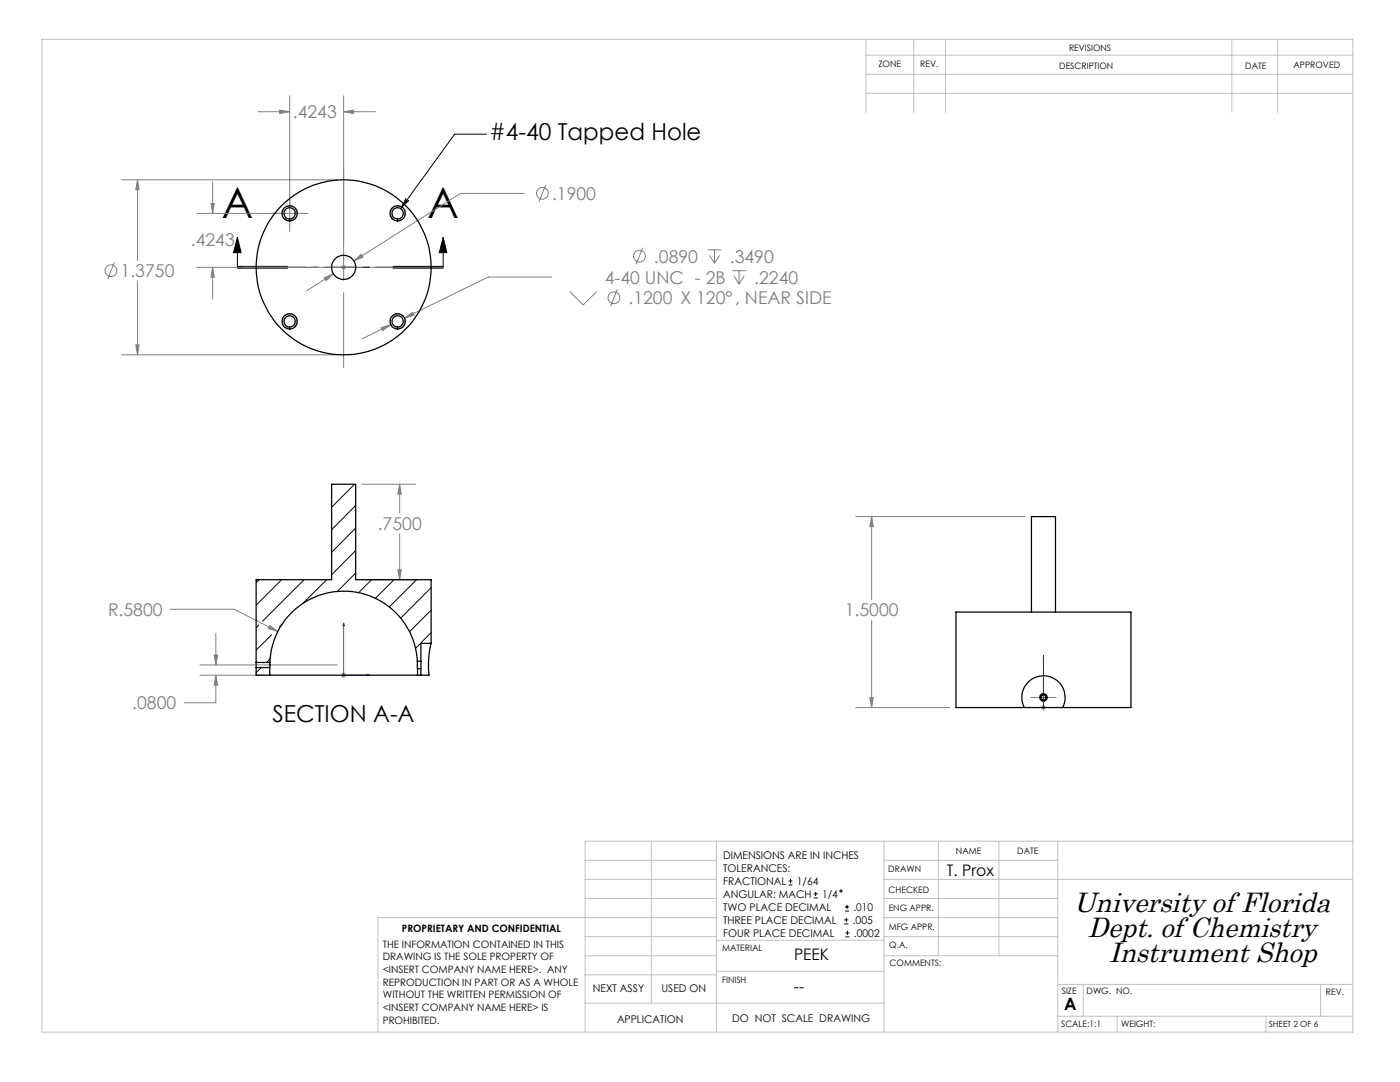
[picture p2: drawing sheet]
<svg xmlns="http://www.w3.org/2000/svg" width="279mm" height="216mm" viewBox="0 0 279 216" stroke-linecap="round" stroke-linejoin="round" font-family="sans-serif">
<g fill="none" stroke="#808080" stroke-width=".2">
<path d="M57.8 19.1v27.1M68.6 19.1v36.8M24.3 35.9h43M27.4 35.9v16.1M27.4 35.9l.4 2h-.7zM42.4 36.2v6.4M51.5 22.3h6.3M55.8 22l2 .3-2 .3zM68.6 22.3l2-.3v.6zM68.6 22.3h6.3M104.6 38.6h-12.7l-21.3 13.5M108.9 36.9l-1.3 3.4"/>
<path d="M22.8 52.3l-1.3 3.4M27.4 56.1v14.7M42.1 40.6h.7l-.4 2zM42.4 53.3v6.4M42.4 53.3l.4 2h-.7zM61.5 42.6h-22.2M64.7 55.4l1.8-.8-1.4 1.4zM66.5 54.6l-5.3 3.4M68.2 53l.7 .7M68.6 58.4v14.9M68.9 53l-.7 .7M70.6 52.1l1.5-1.4 .4 .6z"/>
<path d="M71.1 53.3h-31.8M73.7 53.3h14.9M110.1 55.3h-12.7l-16.7 8.2M113.7 58.2l2.7 2.7 2.7-2.7M123.2 57.7l-1.4 3.4M128.3 49.4l-1.4 3.4M141.3 49.8h2.6M141.6 50.9l1 1.6M142.6 49.8v2.7M143.6 50.9l-1 1.6M146.2 54h2.6M146.5 55.1l1 1.6"/>
<path d="M147.5 54v2.7M148.5 55.1l-1 1.6M24.3 70.8h43M27.1 68.8h.7l-.4 2zM76.1 65.4l1.9-.6-1.7 1.2zM78 64.8l-5.7 2.8M80.7 63.5l1.7-1.2 .3 .6zM72.2 96.6h10.7M79.8 96.6v5.7M79.8 96.6l.3 2h-.7zM72.2 115.7h10.7M79.4 113.7h.7l-.3 2z"/>
<path d="M79.8 106.5v9.2M170.8 103.1h33.8M174 103.1l.3 2h-.7zM174 103.1v16.5M34 121.6h12.7l8.8 4.4M39.9 134.7h12.7M39.9 132.7h27.4M42.8 130.7h.6l-.3 2zM43.1 134.7l.3 2h-.6zM43.1 134.7v5.5h-6.4M43.1 126.3v6.4M53.8 124.8l1.7 1.2-2-.6z"/>
<path d="M68.1 134.7h1M68.2 134.4l.7 .7M68.6 134.2v1M68.9 134.4l-.7 .7M173.6 139.2h.7l-.3 2zM174 123.8v17.4M205.7 139.2h5.1M208.2 136.6v5.1M170.8 141.2h18.7M207.8 141.2h.9M207.9 140.8l.7 .7M208.6 140.8l-.7 .7"/>
<circle cx="108.3" cy="38.6" r="1.17"/>
<circle cx="22.1" cy="54" r="1.18"/>
<circle cx="122.5" cy="59.4" r="1.18"/>
<circle cx="127.6" cy="51.1" r="1.18"/>
</g>
<g fill="none" stroke="#000" stroke-width=".2">
<path d="M81 39.6a.35 .35 0 0 0 .1 .4 .35 .35 0 0 0 .5 0l-1.5 1.4zM97.1 26.8h-6.4l-10.6 14.6M47.4 47.4l.7 3h-1.5zM47.4 47.4v5.9h10M47.4 53.5h10M47.4 53.2h10M78.5 53.2h10zM78.5 53.5h10M88.4 47.4l.8 3h-1.5zM88.4 47.4l.1 5.9h-10M157.4 176.6h.8M157.4 175.8h.8"/>
<path d="M157.8 175.4v.8M162.4 179.2h.8M162.4 178.4h.8M162.8 178v.8M168.5 184.4h.8M168.5 183.6h.8M168.6 181.8h.8M168.6 181h.8M168.7 186.9h.8M168.7 186.2h.8M168.9 183.2v.8M169.1 180.6v.8"/>
<path d="M169.1 185.7v.8"/>
<circle cx="167.8" cy="177.8" r=".21"/>
</g>
<path d="M68.4 53.3h.3zM68.6 53.3h.1M68.6 53.3h5.2M73.8 53.3h-.5h.5M68.6 124.3v10.4h5.2M68.6 124.3l.1 .5h-.3zM73.3 134.6l.5 .1-.5 .1zM208.2 130.8v.5v-.5M208.2 130.8v10.4M208.2 141.1v.2zM208.2 141.2h.1" fill="none" stroke="#00f" stroke-width=".2"/>
<path d="M57.8 44a1.42 1.42 0 0 1-1.2-2.1 1.42 1.42 0 0 1 2.4-.2 1.42 1.42 0 0 1-1 2.3h-.2M78 42.6a1.42 1.42 0 0 1 2-1.3 1.42 1.42 0 0 1 .2 2.4 1.42 1.42 0 0 1-2.2-1v-.1M59.2 64.1a1.42 1.42 0 0 1-2 1.3 1.42 1.42 0 0 1-.2-2.5 1.42 1.42 0 0 1 2.2 1v.2M79.4 62.7a1.42 1.42 0 0 1 1.2 2.1 1.42 1.42 0 0 1-2.4 .1 1.42 1.42 0 0 1 1-2.2h.2" fill="none" stroke="#808080" stroke-width=".2" stroke-dasharray="1.3 .6" stroke-linecap="butt"/>
<path d="M47.4 53.3h41.1" fill="none" stroke="#000" stroke-width=".2" stroke-dasharray="6.3 1.3 1.3 1.3" stroke-dashoffset="3"/>
<g fill="none" stroke="#c0c0c0" stroke-width=".2">
<path d="M8.4 7.8h261.6v198.2h-261.6zM172.8 11h97.2M172.8 14.8h97.2M172.8 18.6h97.2M172.8 7.8v14.6M182.4 7.8v14.6M188.7 7.8v14.6M245.9 7.8v14.6M255 7.8v14.6M116.8 171.7h26.2M116.8 175.5h26.2M116.8 179.3h26.2"/>
<path d="M130 167.9v32.3M143 167.9v38.1M176.4 167.9v38.1M176.4 171.7h34.7M176.4 175.5h93.6M176.4 179.3h34.7M187.3 167.9v22.8M199.4 167.9v22.8M211.1 167.9v38.1M270 167.9h-153.2v38.1M116.8 190.7h26.2M116.8 186.9h26.2"/>
<path d="M116.8 194.5h26.2M143 193.8h33.4M143 187.6h33.4M143 183.1h-67.6v22.9M176.4 190.7h34.7M176.4 183.1h34.7M176.4 186.9h34.7M211.1 196.4h58.9M216.2 196.4v6.4M263.6 196.4v6.4M116.8 200.2h59.6M211.1 202.8h58.9"/>
<path d="M223 202.8v3.2M252.7 202.8v3.2"/>
</g>
<path d="M47.4 47.4l.7 3h-1.5zM88.4 47.4l.8 3h-1.5z" fill="#000"/>
<g fill="#00f">
<path d="M73.3 53.3h.5zM68.4 53.3h.3z"/>
<path d="M73.3 134.6l.5 .1-.5 .1zM68.6 124.3l.1 .5h-.3z"/>
<path d="M208.2 141.1v.2zM208.2 130.8v.5z"/>
</g>
<path d="M27.4 35.9l.4 2h-.7zM27.1 68.8h.7l-.4 2zM64.7 55.4l.4 .6 1.4-1.4zM70.6 52.1l1.9-.8-.4-.6zM68.6 22.3l2-.3v.6zM55.8 22l2 .3-2 .3zM42.4 53.3l.4 2h-.7zM42.1 40.6h.7l-.4 2zM76.1 65.4l.2 .6 1.7-1.2zM80.7 63.5l2-.6-.3-.6zM173.6 139.2h.7l-.3 2zM174 103.1l.3 2h-.7zM53.8 124.8l-.3 .6 2 .6zM43.1 134.7l.3 2h-.6zM42.8 130.7h.6l-.3 2zM79.8 96.6l.3 2h-.7zM79.4 113.7h.7l-.3 2z" fill="#808080"/>
<path d="M81 39.6a.35 .35 0 0 0 .1 .4 .35 .35 0 0 0 .5 0l-1.5 1.4z" fill="#000"/>
<g fill="none" stroke="#000" stroke-width=".25">
<path d="M51.1 132.2v1M51.1 133.2v1.5h2.7M51.1 132.2h2.8M51.1 133.2h2.7M53.8 134.7h29.5M53.8 133.2v1.5M53.9 132.2l-.1 1M83.3 131.9a14.7 14.7 0 0 0-14.8-13.9 14.7 14.7 0 0 0-14.6 14.2M83.3 131.9v1.5M83.3 131.9h.7M83.3 133.4h.7M83.3 133.4v1.3"/>
<path d="M84 131.9v1.5M84 133.4v1.3M86 128.4l-.1 .7a17.7 17.7 0 0 0-.3 5.6h-2.3M86 128.4v-12.7h-15v-19.1h-4.8v19.1h-15.1v16.5M86 128.4h-2v3.5M205.8 122.1v-19h4.8v19M204.4 141.2h-13.6v-19.1h34.9v19.1h-13.6M204.4 141.2a4.3 4.3 0 0 1 3.8-6.3 4.3 4.3 0 0 1 3.9 6.3M204.4 141.2h7.7"/>
<circle cx="57.8" cy="42.6" r="1.13"/>
<circle cx="57.8" cy="42.6" r="1.53"/>
<circle cx="68.6" cy="53.3" r="17.5"/>
<circle cx="68.6" cy="53.4" r="2.42"/>
<circle cx="79.4" cy="42.6" r="1.13"/>
<circle cx="79.4" cy="42.6" r="1.53"/>
<circle cx="57.8" cy="64.1" r="1.13"/>
<circle cx="57.8" cy="64.1" r="1.53"/>
<circle cx="79.4" cy="64.1" r="1.13"/>
<circle cx="79.4" cy="64.1" r="1.53"/>
<circle cx="208.2" cy="139.2" r=".75"/>
<circle cx="208.2" cy="139.2" r=".5"/>
</g>
<g fill="none" stroke="#000" stroke-width=".2">
<path d="M66.3 96.6l-.1 .1M70.8 96.6l-4.6 4.6M51.7 115.7l-.6 .6M56.2 115.7l-5.1 5.1M60.7 115.7l-8.3 8.3M65.2 115.7l-4.8 4.7M71 100.9l-4.8 4.8M71 105.4l-4.8 4.8M71 109.9l-4.8 4.8M71 114.3l-3.7 3.7M74.2 115.7l-2.6 2.6M78.6 115.7l-3.7 3.7"/>
<path d="M83.1 115.7l-5.4 5.4M86 117.3l-6 6M51.6 124.7l-.5 .5M52.1 133.2l-1 1M53.9 131.4l-.7 .8M54.2 126.6l-3.1 3.1M56.3 124.5l-.5 .5M83.3 133.4v.1M86 121.7l-4.3 4.3M86 126.2l-3.1 3.2"/>
</g>
<g font-size="8.5">
<text x="44.2" y="43.6">A</text>
<text x="85.3" y="43.6">A</text>
</g>
<g font-size="5.6">
<text x="214.3" y="181.9">University of Florida</text>
<text x="217.1" y="187">Dept. of Chemistry</text>
<text x="221.3" y="192">Instrument Shop</text>
</g>
<g font-size="4.7">
<text x="97.7" y="28">#4-40 Tapped Hole</text>
<text x="54.4" y="144">SECTION A-A</text>
</g>
<g font-size="3.5" fill="#808080">
<text x="58.4" y="23.6">.4243</text>
<text x="110.2" y="39.9">.1900</text>
<text x="38.1" y="49.1">.4243</text>
<text x="130.5" y="52.4">.0890</text>
<text x="145.6" y="52.4">.3490</text>
<text x="24.1" y="55.3">1.3750</text>
<text x="120.7" y="56.6">4-40 UNC - 2B</text>
<text x="150.5" y="56.6">.2240</text>
<text x="125.4" y="60.7">.1200 X 120°, NEAR SIDE</text>
<text x="75.4" y="105.7">.7500</text>
<text x="21.6" y="122.9">R.5800</text>
<text x="168.6" y="123">1.5000</text>
<text x="26.4" y="141.5">.0800</text>
</g>
<text font-size="3.4" x="212.4" y="201.4">A</text>
<g font-size="3.2">
<text x="189" y="174.9">T. Prox</text>
<text x="158.5" y="191.5">PEEK</text>
<text x="158.4" y="197.9">--</text>
</g>
<g font-size="2.1">
<text x="144.3" y="171.4">DIMENSIONS ARE IN INCHES</text>
<text x="144.3" y="174">TOLERANCES:</text>
<text x="144.3" y="179.2">ANGULAR: MACH</text>
<text x="144.3" y="176.6">FRACTIONAL</text>
<text x="159" y="176.6">1/64</text>
<text x="164.1" y="179.2">1/4</text>
<text x="144.3" y="184.3">THREE PLACE DECIMAL</text>
<text x="144.3" y="181.8">TWO PLACE DECIMAL</text>
<text x="170.2" y="184.3">.005</text>
<text x="170.3" y="181.8">.010</text>
<text x="144.3" y="186.9">FOUR PLACE DECIMAL</text>
<text x="170.4" y="186.9">.0002</text>
<text x="118.3" y="197.9">NEXT ASSY</text>
<text x="132" y="197.9">USED ON</text>
<text x="146.1" y="203.8">DO NOT SCALE DRAWING</text>
<text x="123.1" y="204">APPLICATION</text>
</g>
<g font-size="2">
<text x="76.4" y="189.1">THE INFORMATION CONTAINED IN THIS</text>
<text x="76.4" y="191.6">DRAWING IS THE SOLE PROPERTY OF</text>
<text x="80.2" y="186">PROPRIETARY AND CONFIDENTIAL</text>
<text x="76.4" y="194.2">&lt;INSERT COMPANY NAME HERE&gt;. ANY</text>
<text x="76.4" y="196.7">REPRODUCTION IN PART OR AS A WHOLE</text>
<text x="76.4" y="199.2">WITHOUT THE WRITTEN PERMISSION OF</text>
<text x="76.4" y="201.7">&lt;INSERT COMPANY NAME HERE&gt; IS</text>
<text x="76.4" y="204.3">PROHIBITED.</text>
</g>
<g font-size="1.8">
<text x="213.3" y="10.2">REVISIONS</text>
<text x="175.3" y="13.5">ZONE</text>
<text x="183.7" y="13.4">REV.</text>
<text x="211.4" y="13.8">DESCRIPTION</text>
<text x="248.5" y="13.7">DATE</text>
<text x="258.2" y="13.6">APPROVED</text>
<text x="190.8" y="170.3">NAME</text>
<text x="203" y="170.4">DATE</text>
<text x="177.3" y="174.1">DRAWN</text>
<text x="177.3" y="178.1">CHECKED</text>
<text x="177.4" y="181.7">ENG APPR.</text>
<text x="177.4" y="185.5">MFG APPR.</text>
<text x="144.1" y="189.8">MATERIAL</text>
<text x="177.5" y="189.3">Q.A.</text>
<text x="144.1" y="196.2">FINISH</text>
<text x="177.5" y="192.8">COMMENTS:</text>
<text x="211.9" y="198.3">SIZE</text>
<text x="216.9" y="198.4">DWG. NO.</text>
<text x="264.6" y="198.5">REV.</text>
<text x="211.8" y="204.9">SCALE:1:1</text>
<text x="223.7" y="205">WEIGHT:</text>
</g>
<text font-size="1.7" x="253.2" y="204.9">SHEET 2 OF 6</text>
</svg>
